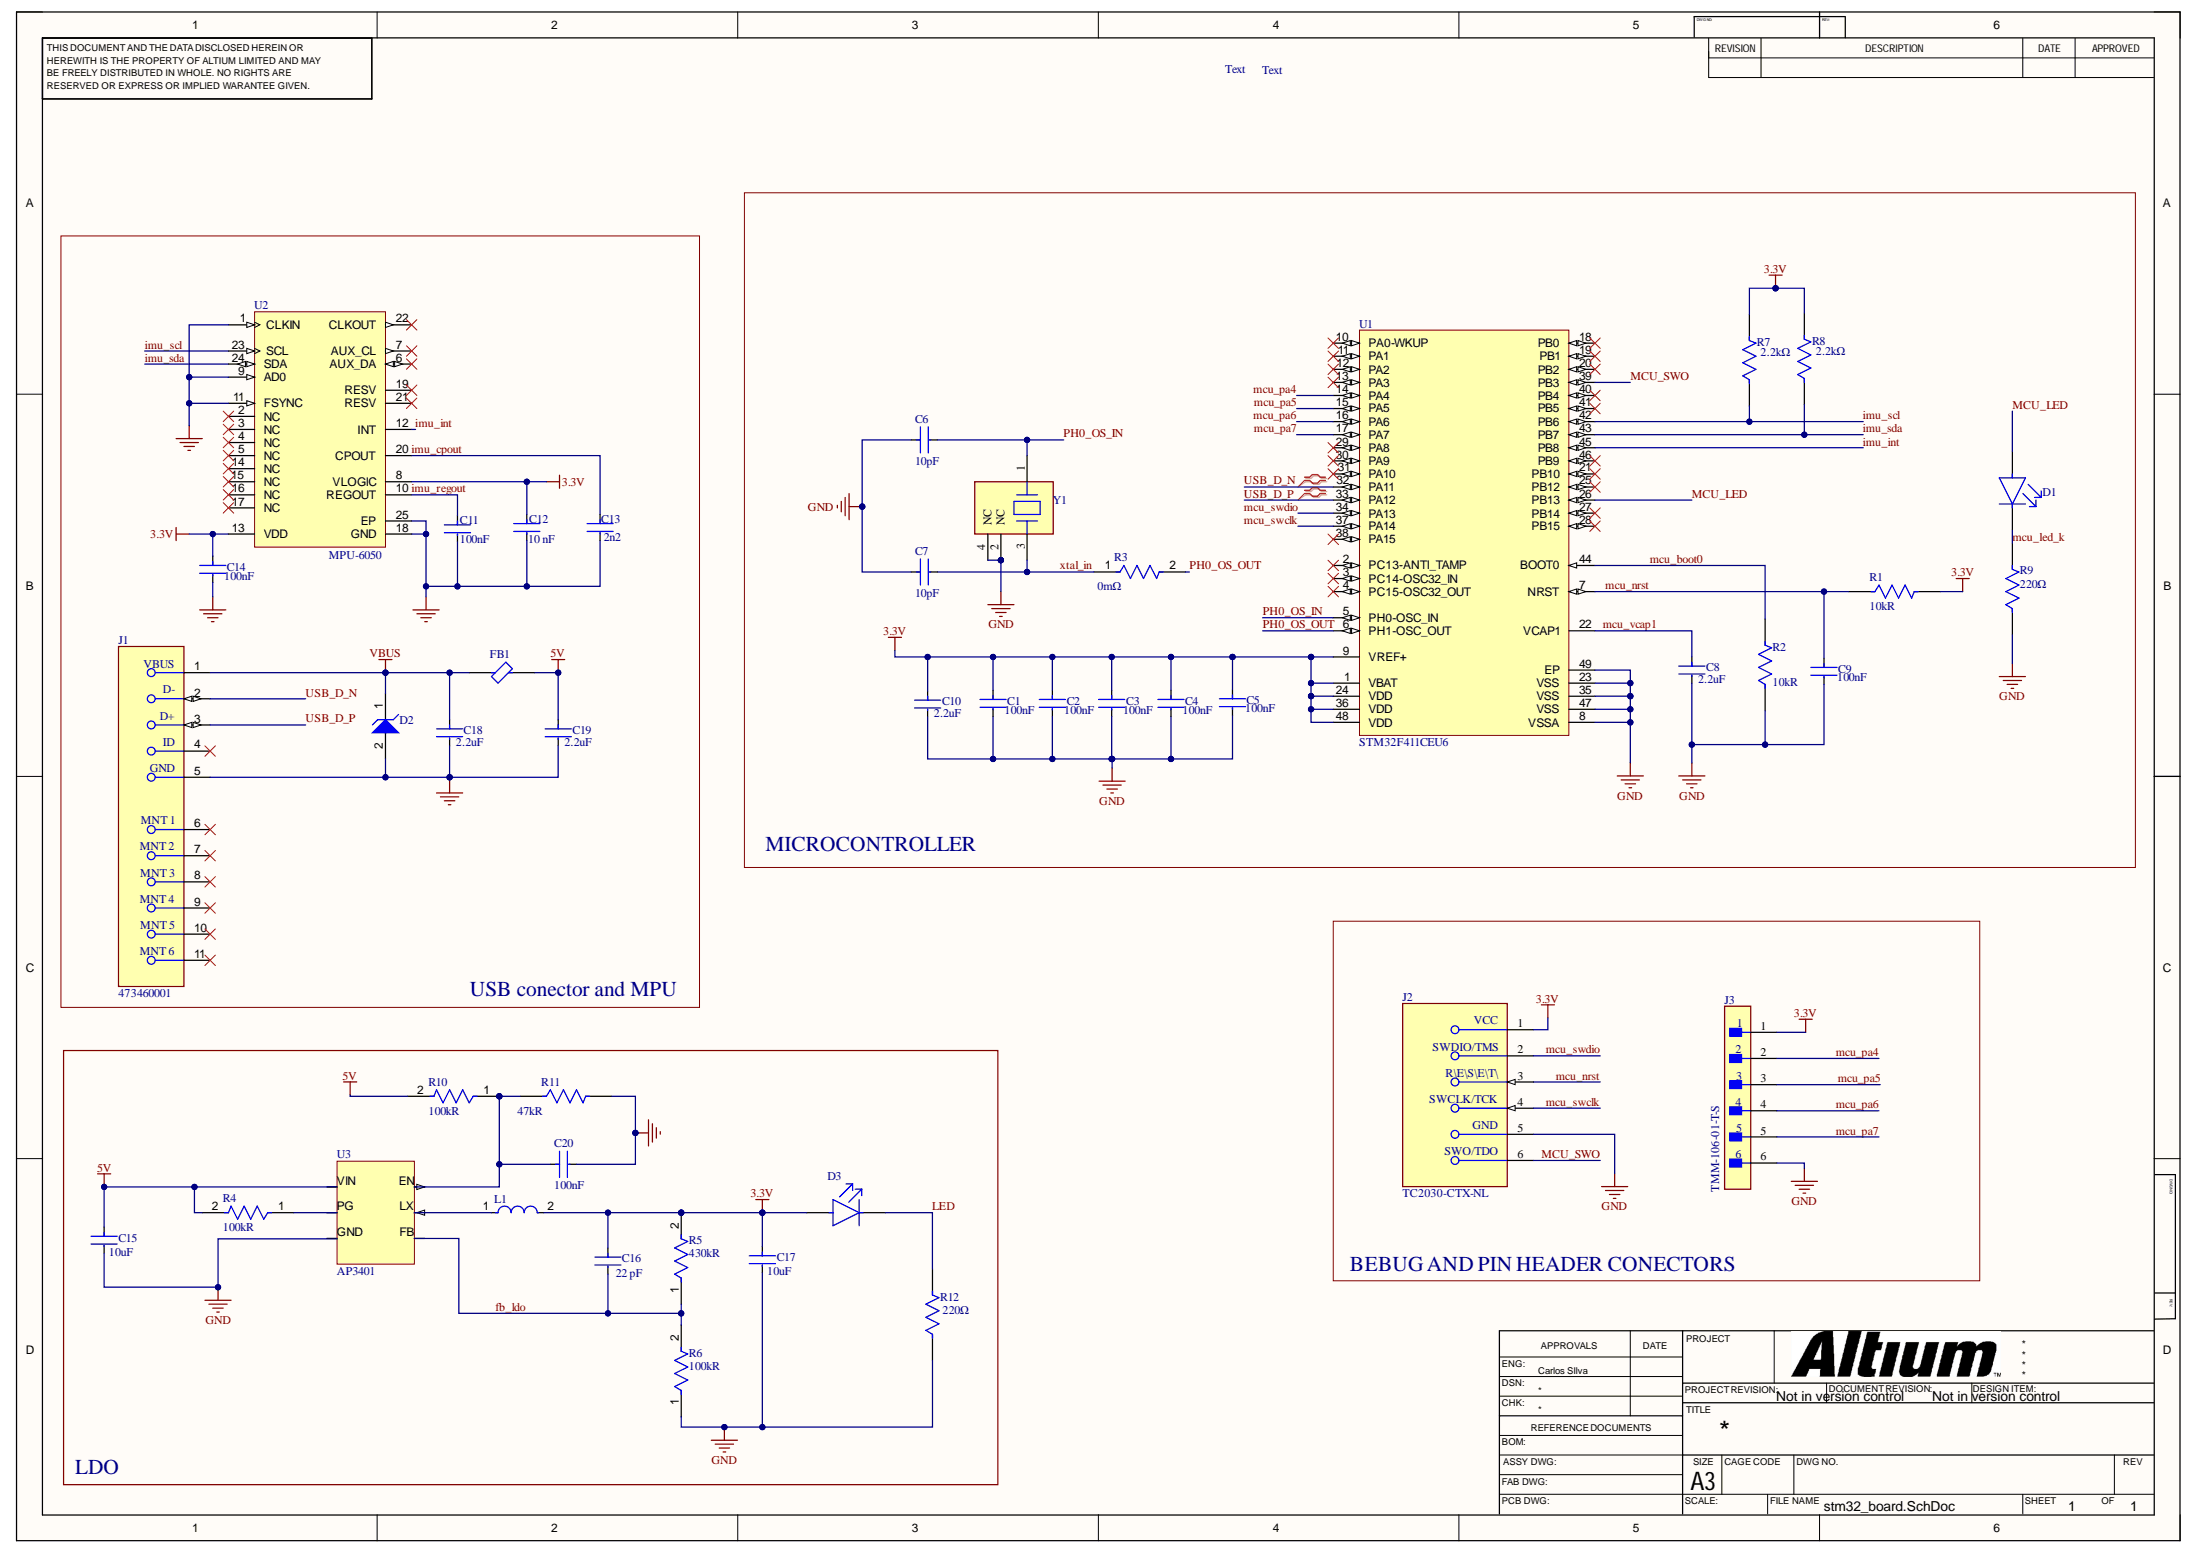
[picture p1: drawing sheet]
# Altium project stm32_board.PrjPcb
1 sheet, 44 parts. Net scope: global (net labels, ports and power ports of the same name join across sheets).
Board file: stm32_board.PcbDoc

## Sheet stm32_board.SchDoc
size 431 x 279 mm; Date: 20/07/25; Author: Phil's Lab/Carlos; CompanyName: Carclox; Engineer: Carlos SIlva; Organization: Carclox; DocumentNumber: 01; SheetNumber: 1; SheetTotal: 1

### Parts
C1  Capacitance: 100nF  [FP-CL17-IPC_C]  (hidden comment: CL05B104KP5NNNC)
C2  Capacitance: 100nF  [FP-CL17-IPC_C]  (hidden comment: CL05B104KP5NNNC)
C3  Capacitance: 100nF  [FP-CL17-IPC_C]  (hidden comment: CL05B104KP5NNNC)
C4  Capacitance: 100nF  [FP-CL17-IPC_C]  (hidden comment: CL05B104KP5NNNC)
C5  Capacitance: 100nF  [FP-CL17-IPC_C]  (hidden comment: CL05B104KP5NNNC)
C6  Capacitance: 10pF  [FP-GRM022-0_02-IPC_C]  (hidden comment: GRM0225C1C100JA03L)
C7  Capacitance: 10pF  [FP-GRM022-0_02-IPC_C]  (hidden comment: GRM0225C1C100JA03L)
C8  Capacitance: 2.2uF  [FP-GRM155-0_2-0_05-IPC_A]  (hidden comment: GRM155D71A225ME15D)
C9  Capacitance: 100nF  [FP-CL17-IPC_C]  (hidden comment: CL05B104KP5NNNC)
C10  Capacitance: 2.2uF  [FP-GRM155-0_2-0_05-IPC_A]  (hidden comment: GRM155D71A225ME15D)
C11  Capacitance: 100nF  [FP-CL17-IPC_C]  (hidden comment: CL05B104KP5NNNC)
C12  Capacitance: 10 nF  [FP-C0603C-CF-MFG]  (hidden comment: C0603C103K5RACTU)
C13  value 2n2  [FP-C0402-BB-MFG]  (hidden comment: C0402C222F4GACTU)
C14  Capacitance: 100nF  [FP-CL17-IPC_C]  (hidden comment: CL05B104KP5NNNC)
C15  Capacitance: 10uF  [FP-0603-L_1_6_0_2-W_0_8_0-IPC_A]  (hidden comment: LMK107BBJ106MALT)
C16  Capacitance: 22 pF  [FP-C0603C-CF-MFG]  (hidden comment: C0603C220J5GACTU)
C17  Capacitance: 10uF  [FP-0603-L_1_6_0_2-W_0_8_0-IPC_A]  (hidden comment: LMK107BBJ106MALT)
C18  Capacitance: 2.2uF  [FP-GRM155-0_2-0_05-IPC_A]  (hidden comment: GRM155D71A225ME15D)
C19  Capacitance: 2.2uF  [FP-GRM155-0_2-0_05-IPC_A]  (hidden comment: GRM155D71A225ME15D)
C20  Capacitance: 100nF  [FP-CL17-IPC_C]  (hidden comment: CL05B104KP5NNNC)
D1  LTST-C190GKT  [FP-LTST-C190GKT-MFG]  (value not drawn)
D2  ESD9X5.0ST5G  [ONSC-SOD-923-2-514AA-01_V]  (value not drawn)
D3  LTST-C190GKT  [FP-LTST-C190GKT-MFG]  (value not drawn)
FB1  BLM18KG121TN1D  [FP-BLM18-0_15-t0_6-d1_2-IPC_A]  (value not drawn)
J1  473460001  [FP-473460001-MFG]
J2  TC2030-CTX-NL  [FP-TC2030-CTX-NL-MFG]
J3  TMM-106-01-T-S  [FP-TMM-106-01-T-S-MFG]
L1  LQM2MPN2R2NG0L  [FP-LQM2MPN_G0-MFG]  (value not drawn)
R1  Resistance: 10kR  [FP-RMCF0603-MFG]  (hidden comment: RMCF0603FT10K0)
R2  Resistance: 10kR  [FP-RMCF0603-MFG]  (hidden comment: RMCF0603FT10K0)
R3  Resistance: 0mΩ  [FP-RMCF0603-MFG]  (hidden comment: RMCF0603ZT0R00)
R4  Resistance: 100kR  [FP-RMCF0603-IPC_C]  (hidden comment: RMCF0603FT100K)
R5  Resistance: 430kR  [FP-KTR25-MFG]  (hidden comment: KTR25JZPF4303)
R6  Resistance: 100kR  [FP-RMCF0603-IPC_C]  (hidden comment: RMCF0603FT100K)
R7  value 2.2kΩ  [FP-ERA2A-MFG]  (hidden comment: ERA-2AEB222X)
R8  value 2.2kΩ  [FP-ERA2A-MFG]  (hidden comment: ERA-2AEB222X)
R9  Resistance: 220Ω  [FP-CRGCQ0402-IPC_C]  (hidden comment: CRGCQ0402J220R)
R10  Resistance: 100kR  [FP-RMCF0603-IPC_C]  (hidden comment: RMCF0603FT100K)
R11  Resistance: 47kR  [FP-RC0603FR-0747KL-MFG]  (hidden comment: RC0603FR-0747KL)
R12  Resistance: 220Ω  [FP-CRGCQ0402-IPC_C]  (hidden comment: CRGCQ0402J220R)
U1  STM32F411CEU6  [STM-UFQFPN48_L]
U2  MPU-6050  [IS-QFN-24_V]
U3  AP3401  [AP3401]
Y1  XRCGB24M000F3M00R0  [FP-XRCGB_F_N-MFG]  (value not drawn)

### Blocks framed on the sheet
MICROCONTROLLER: C1-C10 D1 R1-R3 R7-R9 U1 Y1
USB conector and MPU: C11-C14 C18 C19 D2 FB1 J1 U2
BEBUG AND PIN HEADER CONECTORS: J2 J3
LDO: C15-C17 C20 D3 L1 R4-R6 R10-R12 U3

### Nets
3.3V: C1.1 C2.1 C3.1 C4.1 C5.1 C10.1 C12.1 C14.1 C16.1 C17.1 D3.2(A) J2.1(VCC) J3.1 L1.2 R1.2 R5.2 R7.2 R8.2 U1.1(VBAT) U1.9(VREF+) U1.24(VDD) U1.36(VDD) U1.48(VDD) U2.8(VLOGIC) U2.13(VDD)
5V: C15.1 C19.1 FB1.2 R4.2 R10.2 U3.VIN
GND: C1.2 C2.2 C3.2 C4.2 C5.2 C6.1 C7.1 C8.2 C9.2 C10.2 C11.2 C12.2 C13.2 C14.2 C15.2 C17.2 C18.2 C19.2 C20.2 D2.2(A) J1.5(GND) J2.5(GND) J3.6 R2.1 R6.1 R9.1 R11.2 R12.1 U1.8(VSSA) U1.23(VSS) U1.35(VSS) U1.47(VSS) U1.49(EP) U2.1(CLKIN) U2.9(AD0) U2.11(FSYNC) U2.18(GND) U2.25(EP) U3.GND Y1.2(NC) Y1.4(NC)
VBUS: C18.1 D2.1(K) FB1.1 J1.1(VBUS)
fb_ldo: C16.2 R5.1 R6.2 U3.FB
imu_cpout: C13.1 U2.20(CPOUT)
imu_int: U1.45(PB8) U2.12(INT)
imu_regout: C11.1 U2.10(REGOUT)
imu_scl: R7.1 U1.42(PB6) U2.23(SCL)
imu_sda: R8.1 U1.43(PB7) U2.24(SDA)
LED: D3.1(C) R12.2
mcu_boot0: R2.2 U1.44(BOOT0)
MCU_LED: D1.2(A) U1.26(PB13)
mcu_led_k: D1.1(C) R9.2
mcu_nrst: C9.1 J2.3(~{RESET}) R1.1 U1.7(NRST)
mcu_pa4: J3.2 U1.14(PA4)
mcu_pa5: J3.3 U1.15(PA5)
mcu_pa6: J3.4 U1.16(PA6)
mcu_pa7: J3.5 U1.17(PA7)
mcu_swclk: J2.4(SWCLK/TCK) U1.37(PA14)
mcu_swdio: J2.2(SWDIO/TMS) U1.34(PA13)
MCU_SWO: J2.6(SWO/TDO) U1.39(PB3)
mcu_vcap1: C8.1 U1.22(VCAP1)
PH0_OS_IN: C6.2 U1.5(PH0-OSC_IN) Y1.1(1_Input/Output)
PH0_OS_OUT: R3.2 U1.6(PH1-OSC_OUT)
USB_D_N: J1.2(D-) U1.32(PA11)
USB_D_P: J1.3(D+) U1.33(PA12)
xtal_in: C7.2 R3.1 Y1.3(2_Input/Output)
NetC20_1: C20.1 R10.1 R11.1 U3.EN
NetL1_1: L1.1 U3.LX
NetR4_1: R4.1 U3.PG

Not connected (* = marked no-connect by the designer): J1 4(ID)* 6(MNT_1)* 7(MNT_2)* 8(MNT_3)* 9(MNT_4)* 10(MNT_5)* 11(MNT_6)*; U1 2(PC13-ANTI_TAMP)* 3(PC14-OSC32_IN)* 4(PC15-OSC32_OUT)* 10(PA0-WKUP)* 11(PA1)* 12(PA2)* 13(PA3)* 18(PB0)* 19(PB1)* 20(PB2)* 21(PB10)* 25(PB12)* 27(PB14)* 28(PB15)* 29(PA8)* 30(PA9)* 31(PA10)* 38(PA15)* 40(PB4)* 41(PB5)* 46(PB9)*; U2 2(NC)* 3(NC)* 4(NC)* 5(NC)* 6(AUX_DA)* 7(AUX_CL)* 14(NC)* 15(NC)* 16(NC)* 17(NC)* 19(RESV)* 21(RESV)* 22(CLKOUT)*

### Layout directives
differential pair: USB_D_N, USB_D_P

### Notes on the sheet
- Text
